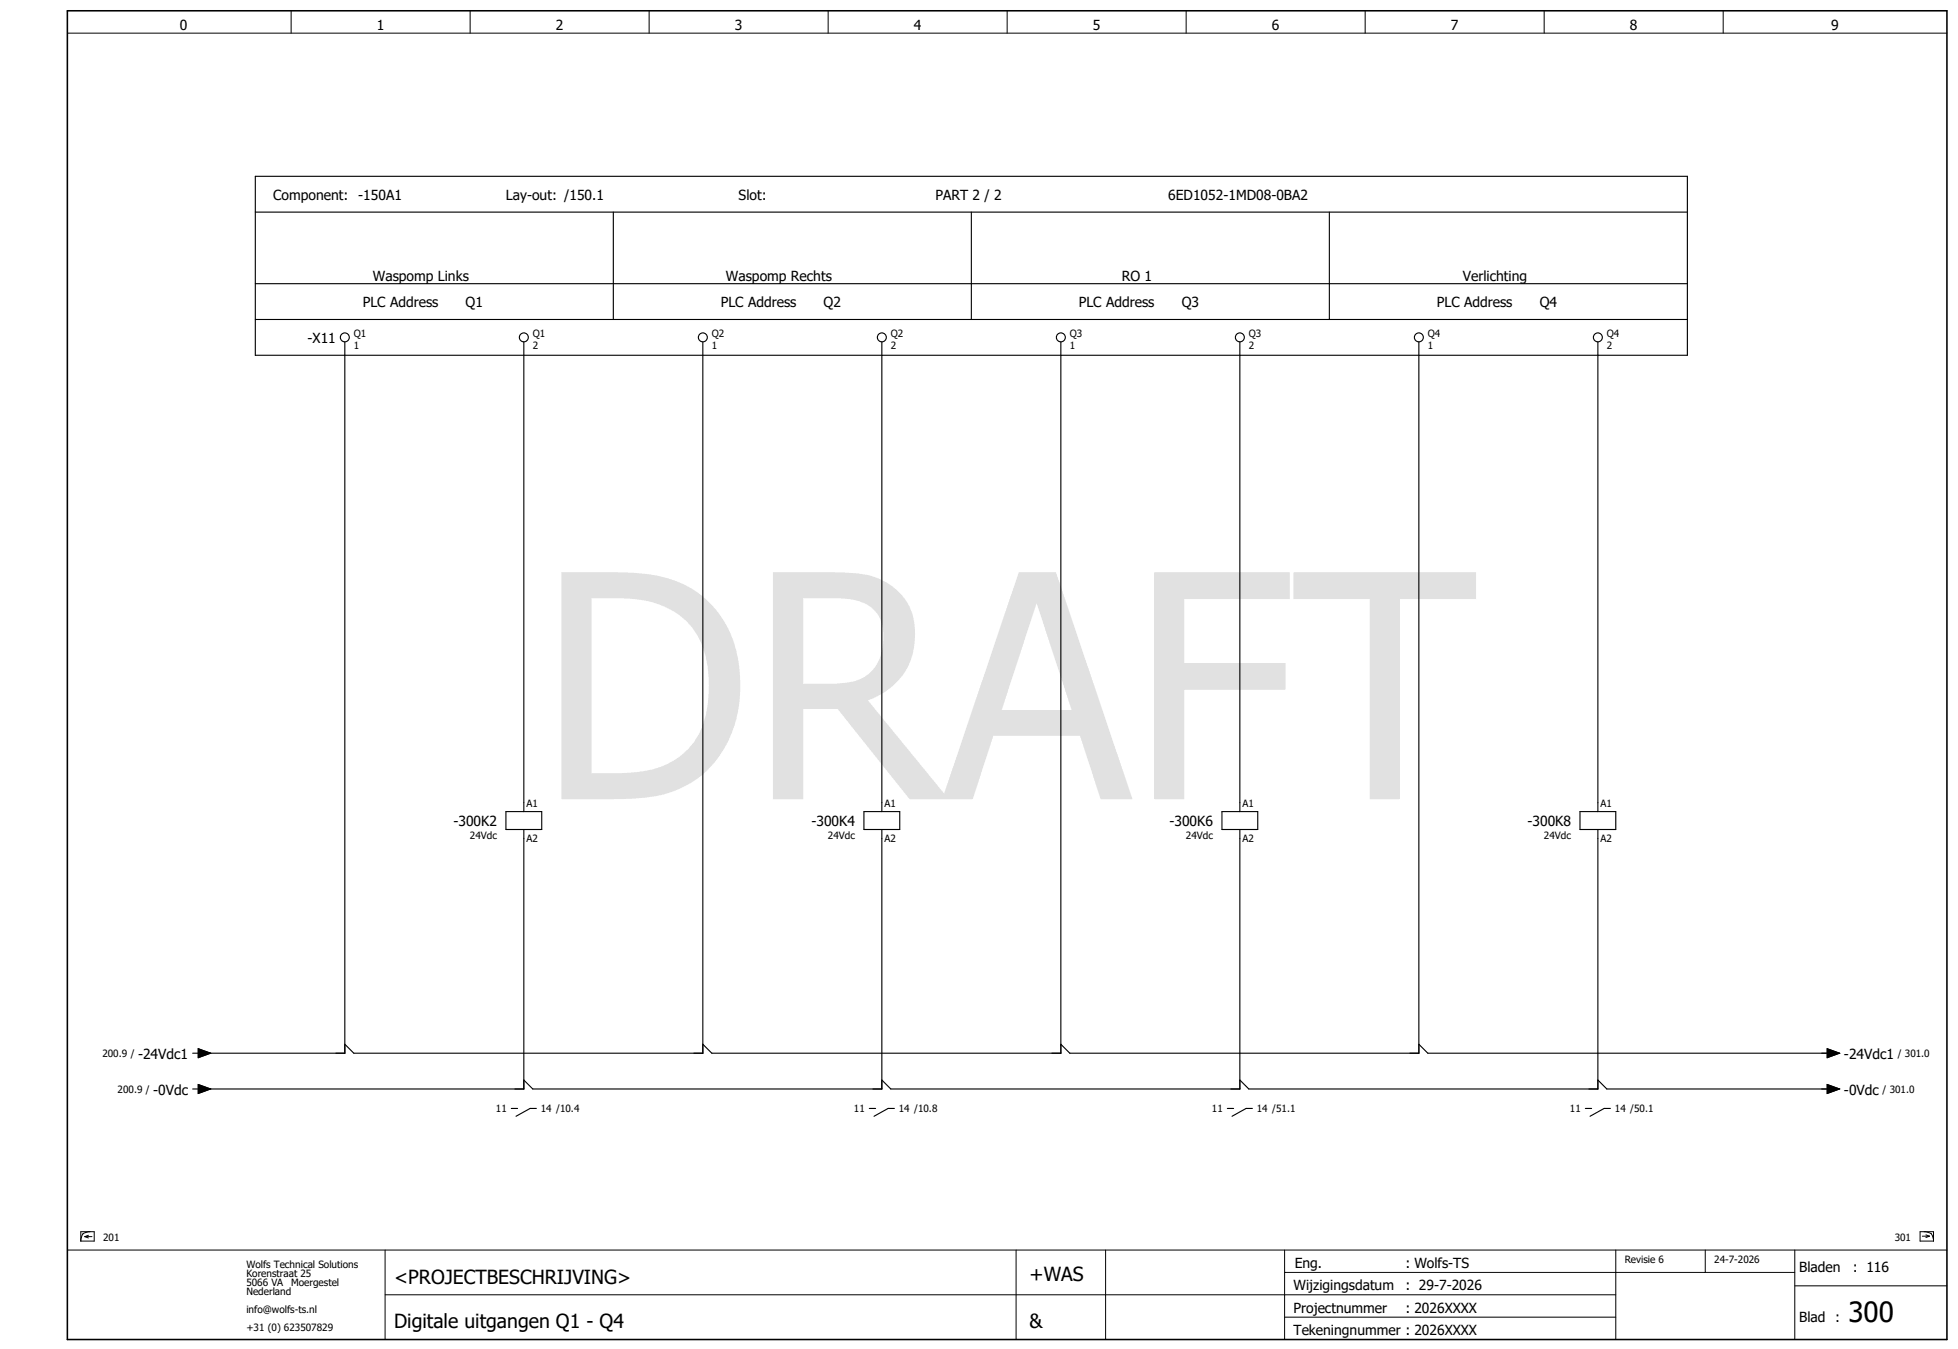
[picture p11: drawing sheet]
<svg xmlns="http://www.w3.org/2000/svg" width="438mm" height="302mm" viewBox="0 0 438 302" stroke-linecap="round" stroke-linejoin="round" font-family="sans-serif">
<g fill="none" stroke="#000" stroke-width=".22">
<path d="M15.1 7.4h420M65.1 2.4v5M105.1 2.4v5M145.1 2.4v5M185.1 2.4v5M225.1 2.4v5M265.1 2.4v5M305.1 2.4v5M345.1 2.4v5M385.1 2.4v5M15.1 279.4h420M18.1 275.3h3v2.1h-3z"/>
<path d="M18.5 275.8l-.3 .8-.1 .8M19 276.4h1.6M19 276.4l.8 .3M19.8 276.1l-.8 .3M20.2 275.3l-.9 .1-.8 .4M86.1 279.4v20M227.1 279.4v20M247.1 279.4v20M287.1 279.4v20M361.1 279.4v20M381.1 279.4v5M401.1 279.4v20"/>
<path d="M429.1 275.3h3v2.1h-3zM429.6 276.3h1.6M430 275.3l.8 .1 .8 .4M430.4 276l.8 .3M431.2 276.3l-.8 .3M431.6 275.8l.3 .8 .2 .8M86.1 289.4h275M287.1 284.4h114M287.1 294.4h74M401.1 287.4h34"/>
</g>
<path d="M15.1 2.4h420v297h-420z" fill="none" stroke="#000" stroke-width=".35"/>
<g fill="none" stroke="#000" stroke-width=".25">
<path d="M57.1 39.4h320v40h-320zM57.1 47.4h320M137.1 47.4v24M217.1 47.4v24M297.1 47.4v24M57.1 71.4h320M57.1 63.4h320M77.1 76.4v159h-32M117.1 76.4v105M157.1 76.4v159h-78l-2-2M197.1 76.4v105M237.1 76.4v159h-78l-2-2"/>
<path d="M277.1 76.4v105M317.1 76.4v159h-78l-2-2M357.1 76.4v105M113.1 181.4h8v4h-8zM117.1 185.4v58h-72M193.1 181.4h8v4h-8zM197.1 185.4v58h-78l-2-2M273.1 181.4h8v4h-8zM277.1 185.4v58h-78l-2-2M353.1 181.4h8v4h-8zM357.1 185.4v58h-78l-2-2M43.1 235.4h1.2"/>
<path d="M44.3 234.4l2.8 1-2.8 1zM317.1 233.4l2 2h90M408.3 234.4l2.8 1-2.8 1zM43.1 243.4h1.2M44.3 242.4l2.8 1-2.8 1zM114.3 247.8h1.4M119.9 247.8h-1.4l-3.2 1.7M194.3 247.8h1.4M199.9 247.8h-1.4l-3.2 1.7M274.3 247.8h1.4M279.9 247.8h-1.4l-3.2 1.7M354.3 247.8h1.4"/>
<path d="M357.1 241.4l2 2h50M359.9 247.8h-1.4l-3.2 1.7M408.3 242.4l2.8 1-2.8 1z"/>
<circle cx="77.1" cy="75.4" r="1"/>
<circle cx="117.1" cy="75.4" r="1"/>
<circle cx="157.1" cy="75.4" r="1"/>
<circle cx="197.1" cy="75.4" r="1"/>
<circle cx="237.1" cy="75.4" r="1"/>
<circle cx="277.1" cy="75.4" r="1"/>
<circle cx="317.1" cy="75.4" r="1"/>
<circle cx="357.1" cy="75.4" r="1"/>
</g>
<path d="M44.3 234.4l2.8 1-2.8 1zM408.3 234.4l2.8 1-2.8 1zM44.3 242.4l2.8 1-2.8 1zM408.3 242.4l2.8 1-2.8 1z" fill="#000" stroke="#000" stroke-width=".22"/>
<text font-size="69.7" fill="#e1e1e1" x="120.3" y="178.6">DRAFT</text>
<text font-size="6.2" x="413.1" y="295.4">300</text>
<g font-size="4.3">
<text x="88.1" y="286.9">&lt;PROJECTBESCHRIJVING&gt;</text>
<text x="230.1" y="286.4">+WAS</text>
<text x="88.1" y="296.9">Digitale uitgangen Q1 - Q4</text>
<text x="230.1" y="296.9">&amp;</text>
</g>
<g font-size="3.1">
<text x="40.2" y="6.8">0</text>
<text x="84.2" y="6.8">1</text>
<text x="124.2" y="6.8">2</text>
<text x="164.2" y="6.8">3</text>
<text x="204.2" y="6.8">4</text>
<text x="244.2" y="6.8">5</text>
<text x="284.2" y="6.8">6</text>
<text x="324.2" y="6.8">7</text>
<text x="364.2" y="6.8">8</text>
<text x="409.2" y="6.8">9</text>
<text x="61.1" y="44.6">Component:</text>
<text x="80.1" y="44.6">-150A1</text>
<text x="113.1" y="44.6">Lay-out: /150.1</text>
<text x="165.1" y="44.6">Slot:</text>
<text x="209.1" y="44.6">PART 2 / 2</text>
<text x="261.1" y="44.6">6ED1052-1MD08-0BA2</text>
<text x="83.3" y="62.8">Waspomp Links</text>
<text x="162.2" y="62.8">Waspomp Rechts</text>
<text x="250.7" y="62.8">RO 1</text>
<text x="326.9" y="62.8">Verlichting</text>
<text x="81.1" y="68.6">PLC Address</text>
<text x="104.1" y="68.6">Q1</text>
<text x="161.1" y="68.6">PLC Address</text>
<text x="184.1" y="68.6">Q2</text>
<text x="241.1" y="68.6">PLC Address</text>
<text x="264.1" y="68.6">Q3</text>
<text x="321.1" y="68.6">PLC Address</text>
<text x="344.1" y="68.6">Q4</text>
<text x="68.7" y="76.6">-X11</text>
<text x="101.3" y="184.6">-300K2</text>
<text x="181.3" y="184.6">-300K4</text>
<text x="261.3" y="184.6">-300K6</text>
<text x="341.3" y="184.6">-300K8</text>
<text x="30.8" y="236.6">-24Vdc1</text>
<text x="412.1" y="236.6">-24Vdc1</text>
<text x="34.2" y="244.6">-0Vdc</text>
<text x="412.1" y="244.6">-0Vdc</text>
<text x="289.3" y="283.4">Eng.</text>
<text x="314.1" y="283.4">: Wolfs-TS</text>
<text x="402.1" y="284.4">Bladen</text>
<text x="414.1" y="284.4">: 116</text>
<text x="289.1" y="288.4">Wijzigingsdatum</text>
<text x="289.1" y="293.4">Projectnummer</text>
<text x="314.1" y="288.4">: 29-7-2026</text>
<text x="314.1" y="293.4">: 2026XXXX</text>
<text x="289.1" y="298.4">Tekeningnummer : 2026XXXX</text>
<text x="402.1" y="295.4">Blad :</text>
</g>
<g font-size="2.2">
<text x="79.1" y="77.9">1</text>
<text x="79.1" y="75.3">Q1</text>
<text x="119.1" y="77.9">2</text>
<text x="119.1" y="75.3">Q1</text>
<text x="159.1" y="77.9">1</text>
<text x="159.1" y="75.3">Q2</text>
<text x="199.1" y="77.9">2</text>
<text x="199.1" y="75.3">Q2</text>
<text x="239.1" y="77.9">1</text>
<text x="239.1" y="75.3">Q3</text>
<text x="279.1" y="77.9">2</text>
<text x="279.1" y="75.3">Q3</text>
<text x="319.1" y="77.9">1</text>
<text x="319.1" y="75.3">Q4</text>
<text x="359.1" y="77.9">2</text>
<text x="359.1" y="75.3">Q4</text>
<text x="117.7" y="180.3">A1</text>
<text x="197.7" y="180.3">A1</text>
<text x="277.7" y="180.3">A1</text>
<text x="357.7" y="180.3">A1</text>
<text x="105" y="187.5">24Vdc</text>
<text x="117.7" y="188.2">A2</text>
<text x="185" y="187.5">24Vdc</text>
<text x="197.7" y="188.2">A2</text>
<text x="265" y="187.5">24Vdc</text>
<text x="277.7" y="188.2">A2</text>
<text x="345" y="187.5">24Vdc</text>
<text x="357.7" y="188.2">A2</text>
<text x="22.9" y="236.3">200.9 /</text>
<text x="424.1" y="236.3">/ 301.0</text>
<text x="26.3" y="244.3">200.9 /</text>
<text x="420.7" y="244.3">/ 301.0</text>
<text x="110.8" y="248.6">11</text>
<text x="120.9" y="248.6">14 /10.4</text>
<text x="190.8" y="248.6">11</text>
<text x="200.9" y="248.6">14 /10.8</text>
<text x="270.8" y="248.6">11</text>
<text x="280.9" y="248.6">14 /51.1</text>
<text x="350.8" y="248.6">11</text>
<text x="360.9" y="248.6">14 /50.1</text>
<text x="23.1" y="277.4">201</text>
<text x="423.4" y="277.4">301</text>
<text x="55.1" y="283.4">Wolfs Technical Solutions</text>
<text x="55.1" y="285.4">Korenstraat 25</text>
<text x="55.1" y="287.4">5066 VA</text>
<text x="65.1" y="287.4">Moergestel</text>
<text x="363.1" y="282.4">Revisie 6</text>
<text x="383.1" y="282.4">24-7-2026</text>
<text x="55.1" y="289.4">Nederland</text>
<text x="55.1" y="293.4">info@wolfs-ts.nl</text>
<text x="55.1" y="297.4">+31 (0) 623507829</text>
</g>
</svg>
